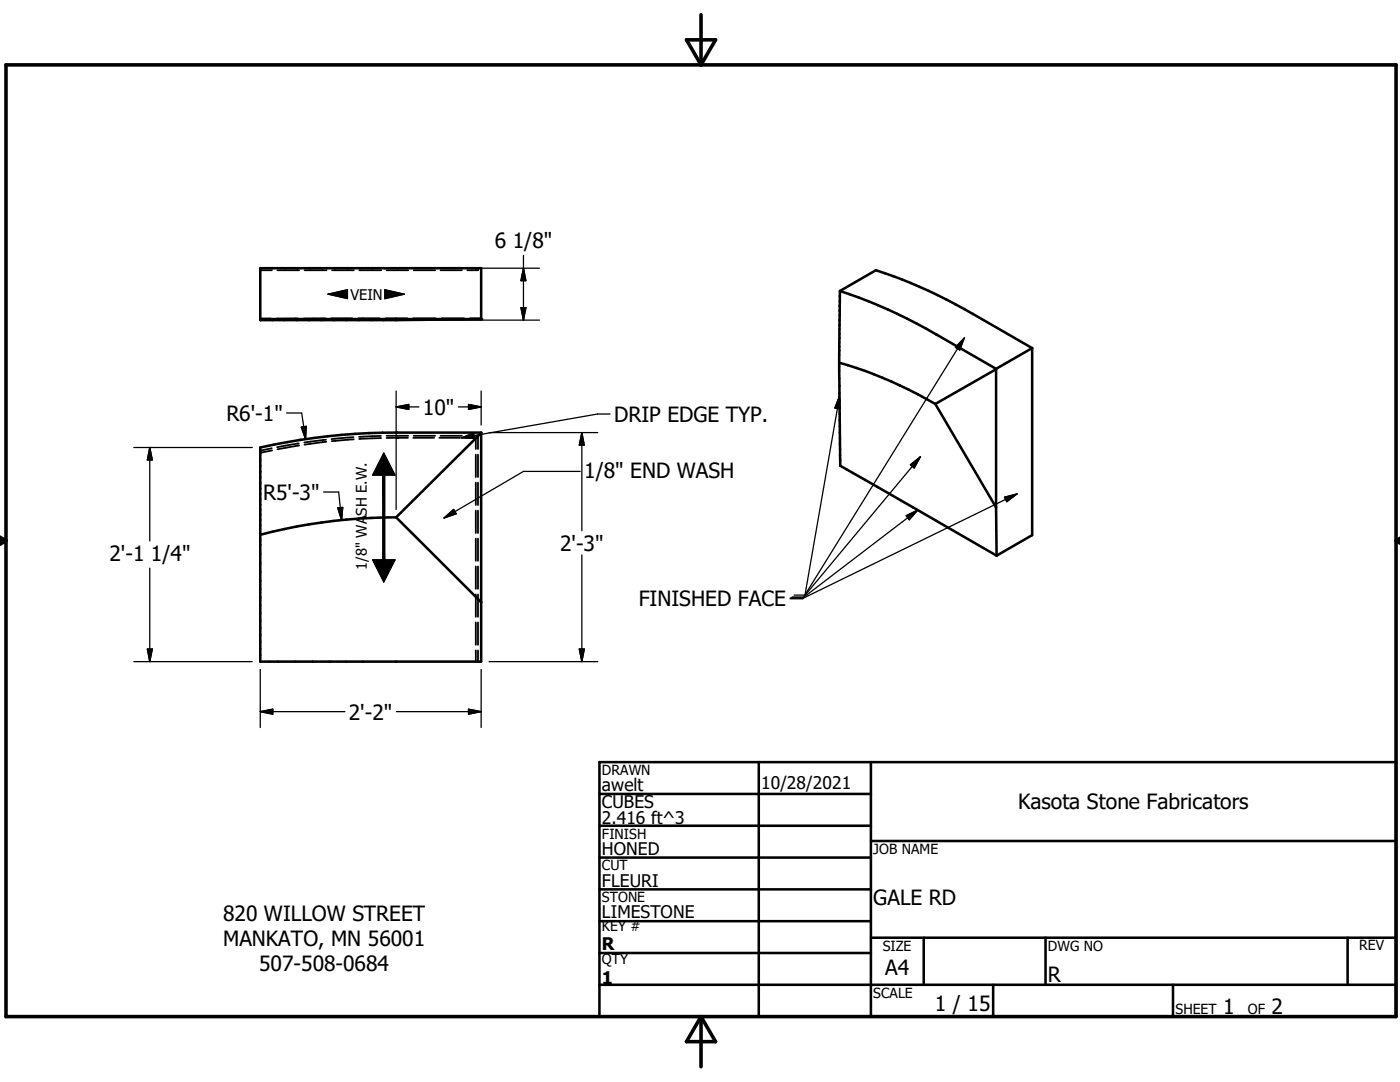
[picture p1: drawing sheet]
<svg xmlns="http://www.w3.org/2000/svg" width="279mm" height="216mm" viewBox="0 0 279 216" stroke-linecap="round" stroke-linejoin="round" font-family="sans-serif">
<g fill="none" stroke="#000" stroke-width=".51">
<path d="M167.6 58.1l-.1 15.9 .2 18.9 31.2 18M167.6 58.1a98.6 98.6 0 0 1 19.4 8.7l11.8 6.8M167.6 58.1l7.2-4.2a99.1 99.1 0 0 1 19.4 8.8l11.8 6.8M51.9 63.8h.1M51.9 63.9h.1M51.9 63.7h44.1M96 63.7v-10.2h-44.1v10.2M96 63.7l-16.9 .2h-27.2M167.5 72.4a83.2 83.2 0 0 1 19.2 8.2M198.8 73.6v27.6M198.8 73.7l-12.1 6.9M206 69.5l-7.2 4.1"/>
<path d="M206 69.5v37.3l-7.1 4.1M51.9 89.3a123.7 123.7 0 0 1 27.2-3h16.9v45.7h-44.1zM96 86.4l-16.9 16.8M186.7 80.6l12.1 20.6M79.1 103.2l16.9 17M79.1 103.2a106.1 106.1 0 0 0-27.2 3.5M198.8 101.2l.1 9.7M119.6 158.4h54.2M119.6 152.1h159v50.8h-159zM151.4 152.1v50.8M173.8 152.1v50.8M119.6 164.8h54.2"/>
<path d="M119.6 171.1h54.2M119.6 177.5h54.2M173.8 167.8h104.8M119.6 183.8h54.2M119.6 190.2h54.2M119.6 196.5h159M173.8 187.1h104.8M184.3 187.1v9.4M198.2 196.5v6.4M208.7 187.1v9.4M234.1 196.5v6.4M268.9 187.1v9.4"/>
</g>
<g fill="none" stroke="#000" stroke-width=".36">
<path d="M51.9 53.9h.1M52 53.9h2.3M55.4 53.9h4.3M60.8 53.9h4.4M66.3 53.9h4.3M71.7 53.9h4.4M77.1 53.9h4.4M82.5 53.9h4.3M87.9 53.9h4.3M95 53.5v.1M95 53.8v.1M95.4 53.5v.1"/>
<path d="M95.4 53.8v.1h-2.1M51.9 63.6h2.2M59.5 63.5l-4.3 .1M64.9 63.5h-4.3M66 63.5h4.4M71.5 63.5h4.3M76.9 63.5h4.4M82.4 63.5h4.6M88.1 63.5h4.5M93.8 63.5h2.2M51.9 89.9h.1M52 90.4h-.1"/>
<path d="M54.2 89.4l-2.2 .5M54.3 89.9l-2.2 .4M59.6 88.5l-4.3 .7M59.7 88.9l-4.3 .7M65.1 87.7l-4.4 .6M65.1 88.1l-4.3 .6M70.6 87.2l-4.4 .4M70.6 87.7l-4.4 .3M76 87l-4.3 .2M76.1 87.4l-4.4 .2M77.1 87h4.4M81.4 87.4h-4.3"/>
<path d="M82.5 87.4h4.1M82.5 87h4.3M87.7 87.4h4.1M87.9 87h4.3M92.9 87.4h2.1v2.2M93.3 87h2.1v.1M95 90.7v4.5M95 96.3v4.5M95.4 87.2v2.4M95.4 90.7v4.5M95.4 96.3v4.5M95 101.9v4.5"/>
<path d="M95 107.5v4.4M95 113v4.5M95 118.6v4.5M95.4 101.9v4.5M95.4 107.5v4.4M95.4 113v4.5M95.4 118.6v4.5M95 124.2v4.5M95 129.8v2.2M95.4 124.2v4.5M95.4 129.8v2.2"/>
</g>
<g fill="#000">
<circle cx="51.9" cy="63.8" r=".25"/>
<circle cx="51.9" cy="63.7" r=".25"/>
<circle cx="96" cy="63.7" r=".25"/>
<circle cx="79.3" cy="87.4" r=".18"/>
</g>
<path d="M65.4 58.7l3.9-.9v1.8zM76.8 57.8l3.9 .9-3.9 .9zM76.6 90.4l2.2 4.4h-4.4zM76.4 94.8h.4v16.9zM76.4 94.8l.4 16.9h-.4zM74.4 111.7h4.4l-2.2 4.4z" fill="#000" stroke="#000" stroke-width=".2"/>
<path d="M1.2 12.9h277.4v190h-277.4zM137 7.9h5.8l-2.9 5zM139.9 2.9v10M-.1 107.9h1.3M-.1 107.2l1.3 .7M1.2 107.9l-1.2 .7M278.6 107.9h.8M278.6 107.9l.8 .5M279.4 107.4l-.8 .5M139.9 202.9v10M139.9 202.9l2.9 5h-5.8z" fill="none" stroke="#000" stroke-width=".71"/>
<g fill="none" stroke="#000" stroke-width=".25">
<path d="M65.4 58.7l3.9-.9v1.8zM76.8 57.8l3.9 .9-3.9 .9zM80.9 53.5h26.7M104.5 51v12.9M104.5 53.5l.5 2.5h-1zM79.1 78v23.7M80.7 63.9h26.9M96 78v6.8M104 61.4h1l-.5 2.5zM167.5 79.1l-6.9 40h-2.5M167.5 79.1l.1 2.5-1-.2zM192.4 67.5l-32.2 52h-2.5"/>
<path d="M192.4 67.5l-.9 2.3-.8-.5zM26.7 89.3h23.6M29.9 89.3v18.6M29.9 89.3l.5 2.5h-1zM57.2 82.4h3l.8 5.2M60.1 85.2l1-.1-.1 2.5zM64.6 98.2h3l.6 5.6M76.4 94.8v16.9M76.6 90.4l2.2 4.4h-4.4zM76.8 94.8v16.9M79.1 81.2h4.5M79.1 81.2l2.5-.5v1z"/>
<path d="M91.5 81.2h4.5M92.1 87.4l2.4-1 .2 1zM93.5 80.7l2.5 .5-2.5 .5zM97.6 86.3h21.7M115.8 94.1h-11.3l-15.9 9.3M116.1 86.3v19.6M116.1 86.3l.5 2.5h-1zM121.7 82.6h-2.5l-27.1 4.8M181.7 92.7l2-1.6-1.2 2.3zM183.7 91.1l-23.5 28.2M200.5 99.2l2.5-.6-2.1 1.5zM203 98.6l-42.6 20.7h-2.7"/>
<path d="M29.9 113.4v18.6M67.4 101.3l1-.1-.2 2.6zM74.4 111.7h4.4l-2.2 4.4zM88.6 103.4l1.9-1.7 .5 .8zM116.1 110.7v21.3M180.9 102.9l2.2-1.1-1.6 1.9zM183.1 101.8l-22.1 16.9h-2.5M26.7 132h23.6M29.4 129.5h1l-.5 2.5zM51.9 133.6v11.6M96 133.6v11.6M97.6 132h21.7"/>
<path d="M115.6 129.5h1l-.5 2.5zM51.9 142h16.9M51.9 142l2.5-.5v1zM79.1 142h16.9M93.5 141.5l2.5 .5-2.5 .5z"/>
</g>
<g fill="#000" stroke="#000" stroke-width=".25">
<path d="M104.5 53.5l.5 2.5h-1zM104 61.4h1l-.5 2.5zM192.4 67.5l-.9 2.3-.8-.5zM29.9 89.3l.5 2.5h-1zM60.1 85.2l1-.1-.1 2.5zM79.1 81.2l2.5-.5v1zM93.5 80.7l2.5 .5-2.5 .5zM92.1 87.4l2.4-1 .2 1zM116.1 86.3l.5 2.5h-1zM167.5 79.1l.1 2.5-1-.2zM181.7 92.7l2-1.6-1.2 2.3zM67.4 101.3l1-.1-.2 2.6z"/>
<path d="M88.6 103.4l1.9-1.7 .5 .8zM180.9 102.9l2.2-1.1-1.6 1.9zM200.5 99.2l2.5-.6-2.1 1.5zM29.4 129.5h1l-.5 2.5zM115.6 129.5h1l-.5 2.5zM51.9 142l2.5-.5v1zM93.5 141.5l2.5 .5-2.5 .5z"/>
</g>
<g font-size="4.2">
<text x="98.8" y="49.5">6 1/8&quot;</text>
<text x="45.2" y="84">R6'-1&quot;</text>
<text x="84.4" y="82.8">10&quot;</text>
<text x="122.6" y="84.2">DRIP EDGE TYP.</text>
<text x="116.6" y="95.3">1/8&quot; END WASH</text>
<text x="52.5" y="99.7">R5'-3&quot;</text>
<text x="21.8" y="111.9">2'-1 1/4&quot;</text>
<text x="111.8" y="109.9">2'-3&quot;</text>
<text x="127.5" y="121">FINISHED FACE</text>
<text x="69.6" y="143.6">2'-2&quot;</text>
<text x="203.2" y="161.5">Kasota Stone Fabricators</text>
<text x="44.5" y="183.7">820 WILLOW STREET</text>
<text x="174.3" y="180.5">GALE RD</text>
<text x="44.5" y="188.8">MANKATO, MN 56001</text>
<text x="51.7" y="193.8">507-508-0684</text>
<text x="176.7" y="194.6">A4</text>
<text x="209.1" y="196">R</text>
<text x="186.6" y="201.7">1 / 15</text>
<text x="244.1" y="202.3">1</text>
<text x="253.8" y="202.3">2</text>
</g>
<g font-size="3.5">
<text x="120.1" y="157.9">awelt</text>
<text x="120.1" y="161.2">CUBES</text>
<text x="151.9" y="157.4">10/28/2021</text>
<text x="120.1" y="164.5">2.416 ft^3</text>
<text x="120.1" y="170.6">HONED</text>
<text x="120.1" y="176.9">FLEURI</text>
<text x="120.1" y="183.3">LIMESTONE</text>
<text x="120.1" y="189.7">R</text>
<text x="120.1" y="196.4">1</text>
</g>
<g font-size="2.9">
<text x="69.9" y="59.8">VEIN</text>
<text x="73.2" y="113.7" transform="rotate(-90 73.2 113.7)">1/8&quot; WASH E.W.</text>
</g>
<g font-size="2.8">
<text x="120.1" y="154.6">DRAWN</text>
<text x="120.1" y="167.3">FINISH</text>
<text x="120.1" y="173.7">CUT</text>
<text x="174.3" y="170.4">JOB NAME</text>
<text x="120.1" y="180">STONE</text>
<text x="120.1" y="185.8">KEY #</text>
<text x="176.2" y="189.7">SIZE</text>
<text x="209.1" y="189.7">DWG NO</text>
<text x="271.3" y="189.7">REV</text>
<text x="120.1" y="192.4">QTY</text>
<text x="174.3" y="199.1">SCALE</text>
<text x="234.6" y="202.3">SHEET</text>
<text x="249" y="202.3">OF</text>
</g>
</svg>
